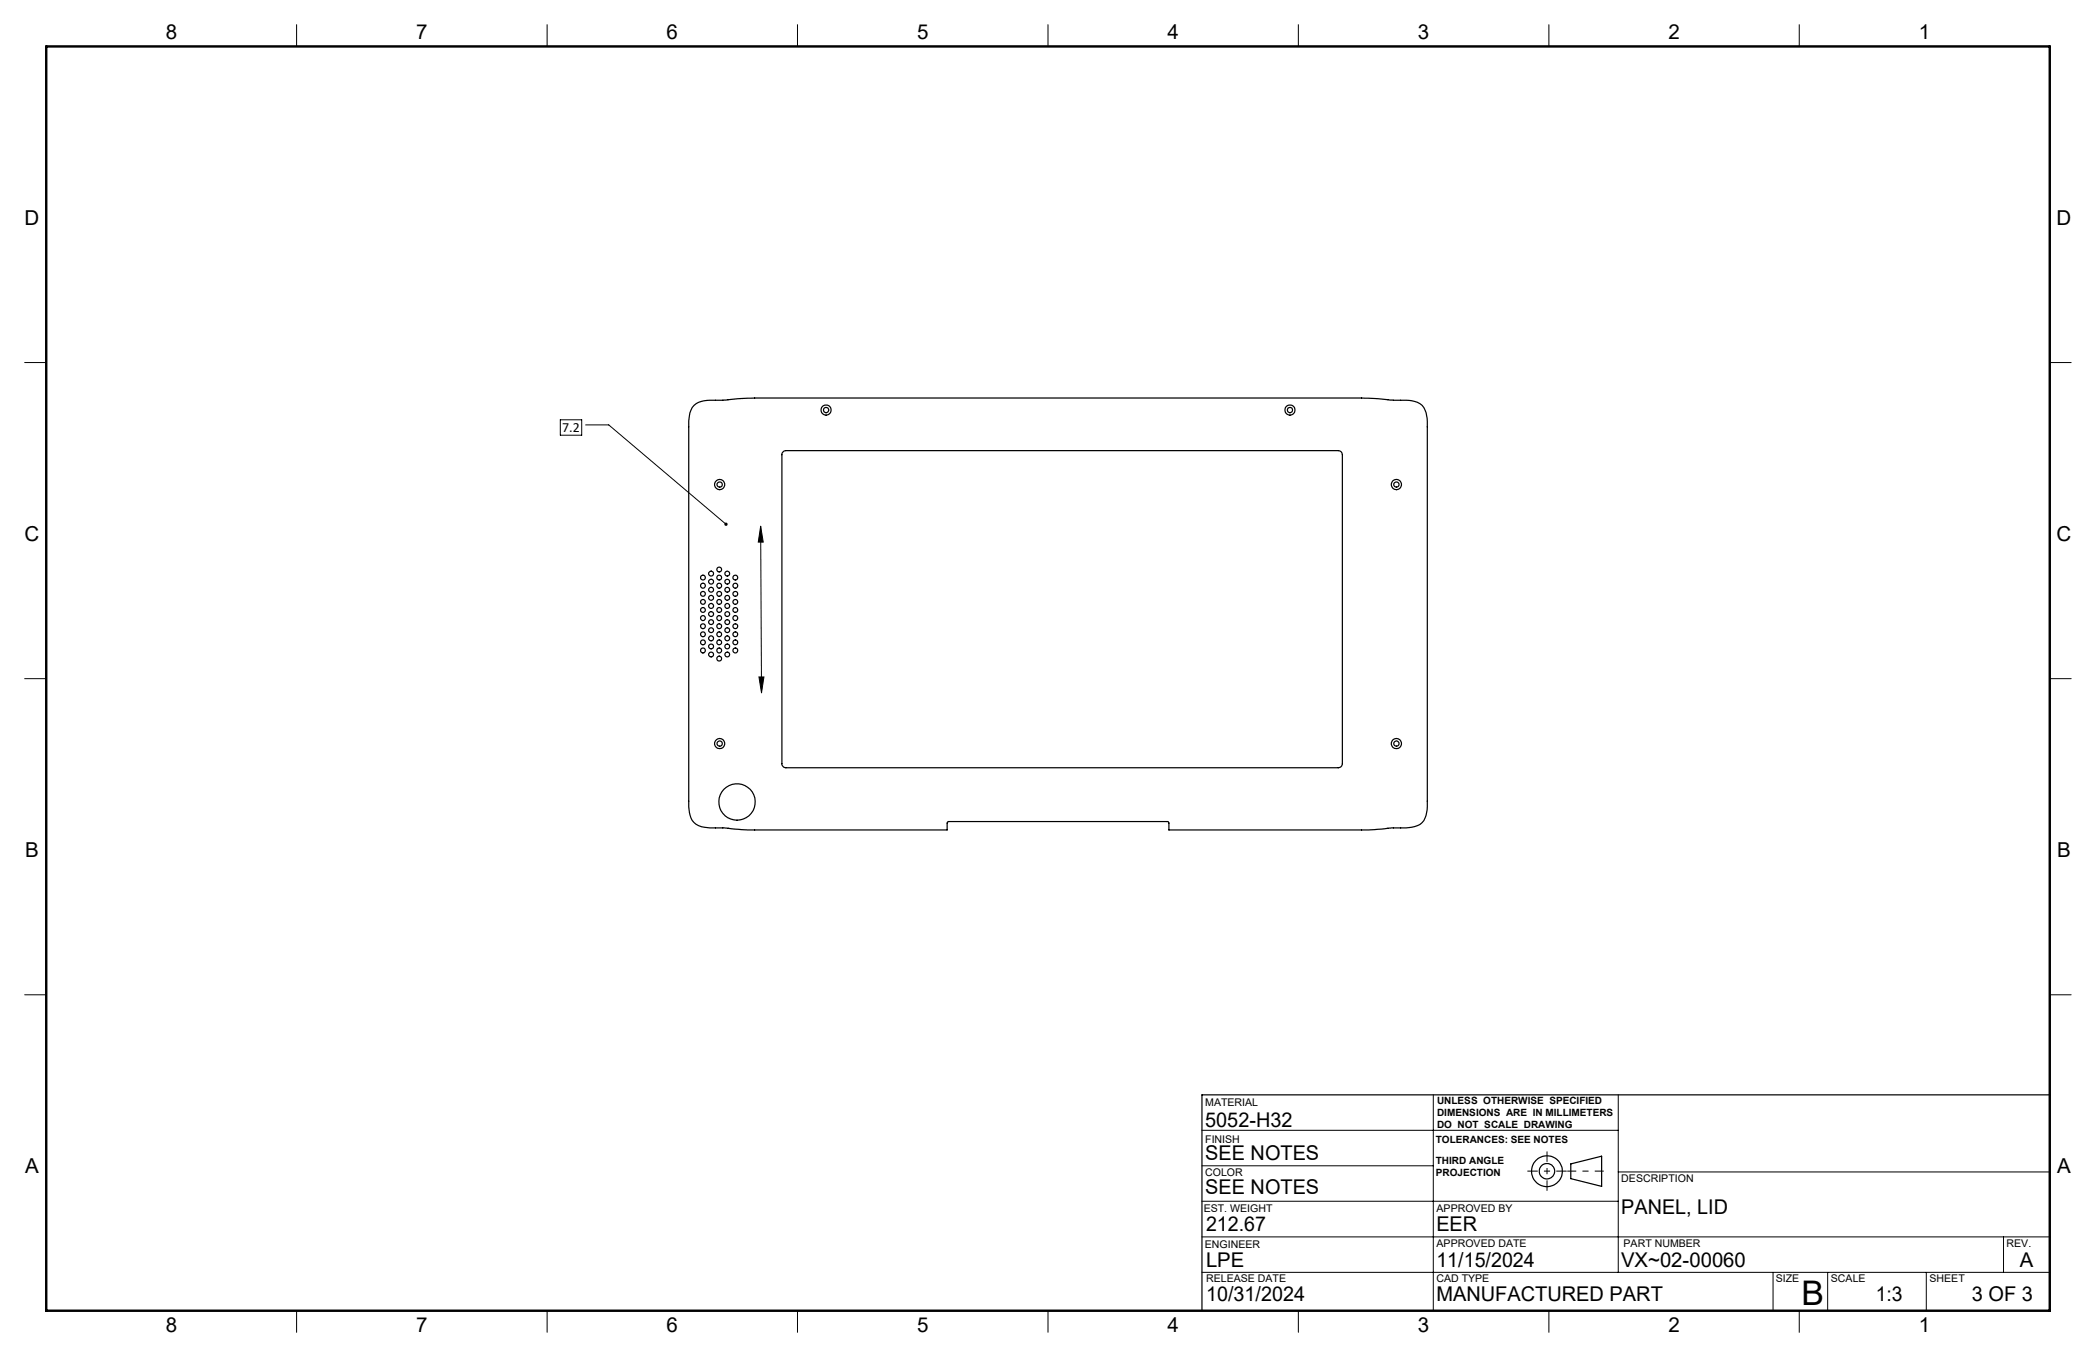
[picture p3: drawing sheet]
<svg xmlns="http://www.w3.org/2000/svg" width="432mm" height="279mm" viewBox="0 0 432 279" stroke-linecap="round" stroke-linejoin="round" font-family="sans-serif">
<g fill="none" stroke="#000" stroke-width=".25">
<path d="M143 83.5a6.1 6.1 0 0 1 4.4-1.1l8.1-.4h125l6.4 .4a12.3 12.3 0 0 1 5.6 .7 4.7 4.7 0 0 1 1.5 4.2v77.7a6.5 6.5 0 0 1-1 4.4 6.5 6.5 0 0 1-4.5 1.1h-1.9l-4.8 .4h-41v-1.5l-.2-.2h-45.3l-.2 .3v1.4h-41l-5.1-.4a13.1 13.1 0 0 1-5.1-.5 4 4 0 0 1-2-3.9v-78.2a6.4 6.4 0 0 1 1.1-4.4zM161.3 93l.6-.2h113.8a.84 .84 0 0 1 .8 .8v63.6a.84 .84 0 0 1-.8 .9h-113.8a.84 .84 0 0 1-.8-.9v-63.7zM323.6 239.6l6.4-1.5v6.2l-6.4-1.6zM422.3 225.4h-174.7v44.5"/>
<circle cx="148.3" cy="99.8" r="1.05"/>
<circle cx="148.3" cy="99.8" r=".54"/>
<circle cx="170.2" cy="84.4" r=".55"/>
<circle cx="170.2" cy="84.4" r="1.06"/>
<circle cx="265.7" cy="84.4" r=".55"/>
<circle cx="265.7" cy="84.4" r="1.06"/>
<circle cx="287.7" cy="99.8" r="1.05"/>
<circle cx="287.7" cy="99.8" r=".54"/>
<circle cx="144.8" cy="118.9" r=".5"/>
<circle cx="146.5" cy="119.8" r=".5"/>
<circle cx="146.5" cy="118.1" r=".52"/>
<circle cx="148.2" cy="118.9" r=".5"/>
<circle cx="148.2" cy="117.3" r=".5"/>
<circle cx="149.8" cy="118.1" r=".5"/>
<circle cx="149.8" cy="119.8" r=".5"/>
<circle cx="151.5" cy="118.9" r=".5"/>
<circle cx="144.8" cy="127.3" r=".51"/>
<circle cx="144.8" cy="133.9" r=".51"/>
<circle cx="144.8" cy="125.6" r=".5"/>
<circle cx="144.8" cy="120.6" r=".5"/>
<circle cx="144.8" cy="132.3" r=".5"/>
<circle cx="144.8" cy="130.6" r=".5"/>
<circle cx="144.8" cy="122.3" r=".5"/>
<circle cx="144.8" cy="123.9" r=".5"/>
<circle cx="144.8" cy="128.9" r=".5"/>
<circle cx="146.5" cy="123.1" r=".51"/>
<circle cx="146.5" cy="121.4" r=".51"/>
<circle cx="146.5" cy="126.4" r=".5"/>
<circle cx="146.5" cy="124.8" r=".52"/>
<circle cx="146.5" cy="129.8" r=".5"/>
<circle cx="146.5" cy="128.1" r=".5"/>
<circle cx="146.5" cy="134.8" r=".5"/>
<circle cx="146.5" cy="133.1" r=".5"/>
<circle cx="146.5" cy="131.4" r=".5"/>
<circle cx="148.2" cy="120.6" r=".51"/>
<circle cx="148.2" cy="133.9" r=".5"/>
<circle cx="148.2" cy="132.3" r=".5"/>
<circle cx="148.2" cy="127.3" r=".5"/>
<circle cx="148.2" cy="123.9" r=".5"/>
<circle cx="148.2" cy="125.6" r=".5"/>
<circle cx="148.2" cy="128.9" r=".5"/>
<circle cx="148.2" cy="130.6" r=".5"/>
<circle cx="148.2" cy="122.3" r=".5"/>
<circle cx="148.2" cy="135.6" r=".51"/>
<circle cx="149.8" cy="123.1" r=".51"/>
<circle cx="149.8" cy="129.8" r=".5"/>
<circle cx="149.8" cy="121.4" r=".5"/>
<circle cx="149.8" cy="128.1" r=".5"/>
<circle cx="149.8" cy="133.1" r=".5"/>
<circle cx="149.8" cy="134.8" r=".5"/>
<circle cx="149.8" cy="124.8" r=".5"/>
<circle cx="149.8" cy="126.4" r=".5"/>
<circle cx="149.8" cy="131.4" r=".51"/>
<circle cx="151.5" cy="120.6" r=".51"/>
<circle cx="151.5" cy="132.3" r=".5"/>
<circle cx="151.5" cy="133.9" r=".5"/>
<circle cx="151.5" cy="127.3" r=".5"/>
<circle cx="151.5" cy="123.9" r=".5"/>
<circle cx="151.5" cy="125.6" r=".5"/>
<circle cx="151.5" cy="128.9" r=".5"/>
<circle cx="151.5" cy="130.6" r=".5"/>
<circle cx="151.5" cy="122.3" r=".5"/>
<circle cx="148.3" cy="153.1" r="1.04"/>
<circle cx="148.3" cy="153.1" r=".54"/>
<circle cx="287.7" cy="153.1" r="1.04"/>
<circle cx="287.7" cy="153.1" r=".54"/>
<circle cx="151.8" cy="165.1" r="3.8"/>
<circle cx="318.7" cy="241.1" r="3.2"/>
<circle cx="318.7" cy="241.2" r="1.6"/>
</g>
<g fill="none" stroke="#000" stroke-width=".21">
<path d="M61.1 5.1v4.5M112.7 5.1v4.5M164.3 5.1v4.5M215.9 5.1v4.5M267.5 5.1v4.5M319.1 5.1v4.5M370.7 5.1v4.5M5.1 74.6h4.4M422.3 74.6h4.4M115.4 86.4h4.4v3.2h-4.4zM120.6 87.5h4.8l24.2 20.4M156.7 108.3l.5 3.3h-1z"/>
<path d="M156.7 108.3l.2 34.4M5.1 139.7h4.4M156.4 139.4h1l-.5 3.3zM422.3 139.7h4.4M5.1 204.8h4.4M422.3 204.8h4.4M247.6 232.7h85.8M295.3 225.4v44.5M333.4 225.4v36.6M247.6 254.7h174.7M247.6 247.3h85.8M247.6 240h47.7"/>
<path d="M333.4 241.3h88.9M412.7 254.7v7.3M61.1 269.9v4.4M112.7 269.9v4.4M164.3 269.9v4.4M215.9 269.9v4.4M247.6 262h174.7M267.5 269.9v4.4M319.1 269.9v4.4M365.3 262v7.9M370.7 269.9v4.4M376.5 262v7.9"/>
<path d="M396.8 262v7.9"/>
</g>
<path d="M330.4 241.1h-7.5" fill="none" stroke="#000" stroke-width=".21" stroke-dasharray="15.2 1.3 1.3 1.3" stroke-dashoffset="13.4" stroke-linecap="butt"/>
<path d="M318.7 237.1v8.1M314.7 241.1h8.1" fill="none" stroke="#000" stroke-width=".21" stroke-dasharray="15.2 1.3 1.3 1.3" stroke-dashoffset="13.1" stroke-linecap="butt"/>
<path d="M9.5 9.6h412.8v260.3h-412.8z" fill="none" stroke="#000" stroke-width=".5"/>
<path d="M149.3 107.7a.34 .34 0 0 0 0 .5 .34 .34 0 0 0 .5 0l-.2-.3 .2 .3a.34 .34 0 0 0 0-.5 .34 .34 0 0 0-.5 0zM156.7 108.3l.5 3.3h-1zM156.4 139.4h1l-.5 3.3z" fill="#000"/>
<text font-size="7" x="371.2" y="268.7">B</text>
<g font-size="4.2">
<text x="34.1" y="8.1">8</text>
<text x="85.7" y="8.1">7</text>
<text x="137.3" y="8.1">6</text>
<text x="188.9" y="8.1">5</text>
<text x="240.5" y="8.1">4</text>
<text x="292.1" y="8.1">3</text>
<text x="343.7" y="8.1">2</text>
<text x="395.3" y="8.1">1</text>
<text x="5.1" y="46.4">D</text>
<text x="423.7" y="46.4">D</text>
<text x="5.1" y="111.4">C</text>
<text x="423.7" y="111.4">C</text>
<text x="5.2" y="176.5">B</text>
<text x="423.8" y="176.5">B</text>
<text x="248.3" y="232">5052-H32</text>
<text x="248.3" y="238.9">SEE NOTES</text>
<text x="5.2" y="241.6">A</text>
<text x="248.3" y="245.9">SEE NOTES</text>
<text x="423.8" y="241.6">A</text>
<text x="334" y="249.9">PANEL, LID</text>
<text x="248.5" y="253.4">212.67</text>
<text x="295.9" y="253.4">EER</text>
<text x="248.5" y="260.8">LPE</text>
<text x="295.9" y="260.8">11/15/2024</text>
<text x="334" y="260.8">VX~02-00060</text>
<text x="416.1" y="260.9">A</text>
<text x="248.5" y="267.9">10/31/2024</text>
<text x="295.9" y="267.9">MANUFACTURED PART</text>
<text x="386.5" y="267.9">1:3</text>
<text x="406.2" y="267.9">3 OF 3</text>
<text x="34.1" y="274.2">8</text>
<text x="85.7" y="274.2">7</text>
<text x="137.3" y="274.2">6</text>
<text x="188.9" y="274.2">5</text>
<text x="240.5" y="274.2">4</text>
<text x="292.1" y="274.2">3</text>
<text x="343.7" y="274.2">2</text>
<text x="395.3" y="274.2">1</text>
</g>
<text font-size="2.9" x="115.8" y="88.9">7.2</text>
<g font-size="2.2">
<text x="248.3" y="227.6">MATERIAL</text>
<text x="248.3" y="235.3">FINISH</text>
<text x="248.3" y="242.1">COLOR</text>
<text x="334" y="243.4">DESCRIPTION</text>
<text x="248" y="249.5">EST. WEIGHT</text>
<text x="296" y="249.5">APPROVED BY</text>
<text x="248.2" y="257">ENGINEER</text>
<text x="296" y="256.8">APPROVED DATE</text>
<text x="334.5" y="256.8">PART NUMBER</text>
<text x="413.4" y="256.8">REV.</text>
<text x="248.5" y="264">RELEASE DATE</text>
<text x="295.9" y="264">CAD TYPE</text>
<text x="365.8" y="264">SIZE</text>
<text x="377.2" y="264">SCALE</text>
<text x="397.5" y="264">SHEET</text>
</g>
<g font-size="2.1">
<text x="296.1" y="227.3">UNLESS OTHERWISE SPECIFIED</text>
<text x="296.1" y="229.8">DIMENSIONS ARE IN MILLIMETERS</text>
<text x="296.1" y="232.3">DO NOT SCALE DRAWING</text>
<text x="295.8" y="235.3">TOLERANCES: SEE NOTES</text>
<text x="295.8" y="239.6">THIRD ANGLE</text>
<text x="295.8" y="242.1">PROJECTION</text>
</g>
</svg>
